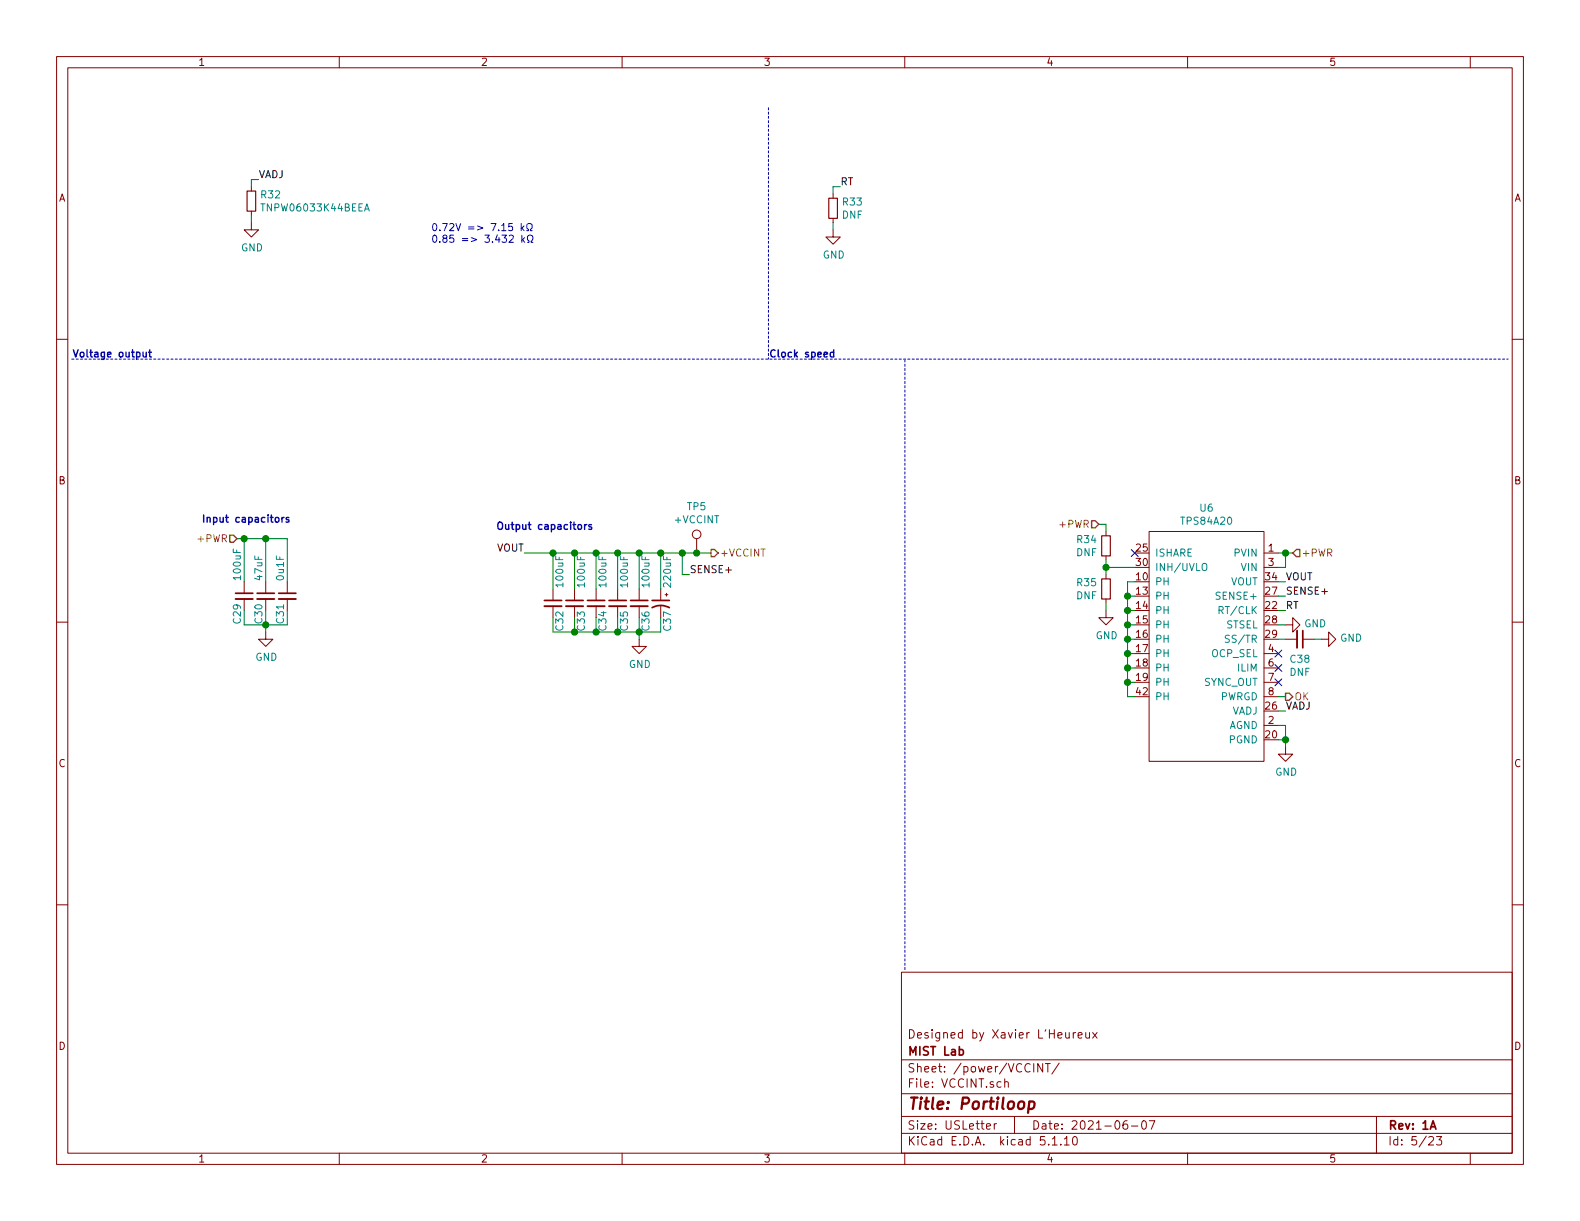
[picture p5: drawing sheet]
<svg xmlns="http://www.w3.org/2000/svg" width="279mm" height="216mm" viewBox="0 0 279 216" stroke-linecap="round" stroke-linejoin="round" font-family="sans-serif">
<g fill="none" stroke="#840000" stroke-width=".18">
<path d="M10 10h259.4v195.9h-259.4zM12 12h255.4v191.9h-255.4zM60 10v2M110 10v2M160 10v2M210 10v2M260 10v2M44.4 39.4v1.2h1.3l-1.3 1.3-1.2-1.3h1.2M44.4 33v.8M44.4 37.3v.8M147.3 34.3v.8M147.3 38.6v.8"/>
<path d="M10 60h2M147.3 40.6v1.3h1.3l-1.3 1.3-1.3-1.3h1.3M267.4 60h2M123.2 95.3v2.5M195.6 94v.7M195.6 98.3v.8M203.2 94h20.3v40.6h-20.3zM223.5 97.8h2.6M10 110h2M43.2 102.9v2M43.2 105.9v2.1M47 111.8v1.2h1.3l-1.3 1.3-1.3-1.3h1.3"/>
<path d="M47 102.9v2M47 105.9v2.1M50.8 102.9v2M50.8 105.9v2.1M97.8 104.1v2.1M97.8 107.2v2M101.6 104.1v2.1M101.6 107.2v2M105.4 104.1v2.1M105.4 107.2v2M109.2 104.1v2.1M109.2 107.2v2"/>
<path d="M113 113v1.3h1.3l-1.3 1.3-1.2-1.3h1.2M113 104.1v2.1M113 107.2v2M116.8 104.1v2.1M116.8 107.2v2M117.6 105.2h.5M117.9 104.9v.5M195.6 108v1.2h1.2l-1.2 1.3-1.3-1.3h1.3M195.6 101.6v.8M195.6 105.9v.8M223.5 100.3h2.6M223.5 115.6h2.6"/>
<path d="M223.5 118.1h2.6M227.3 110.5h1.3v-1.3l1.3 1.3-1.3 1.3v-1.3M227.3 113h2.1M230.4 113h2M233.7 113h1.2v-1.2l1.3 1.2-1.3 1.3v-1.3M267.4 110h2M223.5 128.3h2.6M223.5 120.7h2.6M223.5 123.2h2.6M227.3 132.1v1.3h1.3l-1.3 1.2-1.2-1.2h1.2M10 160h2M267.4 160h2"/>
<path d="M159.4 171.9h108v32h-108zM159.4 197.4h108M159.4 193.4h108M159.4 187.4h108M174.4 199.2l.8-.2-.1-.2-.4-.1-.3 .2 .1 .7h.6M175.8 198.7v1M176.2 198.7l-.3 .1-.1 .2M177.7 191.4v-.1a.37 .37 0 0 1 .6 .2v.8M177.7 190.8v1.5M179.4 197.4v3M184.4 188.1v1.5l-.9-1.5v1.5M184.9 188.1h.8"/>
<path d="M185.3 188.1v1.5M187.3 188l-1.3 1.9M189.8 182.6v1M190.2 182.6l-.4 .3M190.7 183.1l.7-.2-.1-.2-.4-.1-.2 .2v.7h.6M192 182.6v.8a.39 .39 0 0 0 .7 0M192.7 182.6v1M193.2 182.6l.8 1M194 182.6l-.8 1M199.3 198.2a.62 .62 0 0 0-.7 .6l.1 .7 .2 .2 .5-.2v-.5l-.1-.2h-.4l-.3 .2M200.1 199.1h1.1M202 198.3l.4-.1a.94 .94 0 0 1 0 1.5 .82 .82 0 0 1-.4-1.4z"/>
<path d="M203.2 198.2h1l-.6 1.5M243.4 197.4v6.5M60 203.9v2M110 203.9v2M159.4 200.4h108M160 203.9v2M186.1 201.4l.4-.4v1.5M186.1 202.5h.8M187.6 202.3v.2M188.2 201.4l.4-.4v1.5M188.2 202.5h.9M189.8 201.1l.3-.1a.94 .94 0 0 1 0 1.5l-.4-.3v-.7z"/>
<path d="M210 203.9v2M252.7 201.1l.2-.1h.3l.3 .4-.9 1.1h.9M254 201h.9l-.4 .5 .4 .2v.6l-.2 .2-.7-.2M260 203.9v2"/>
<circle cx="123.2" cy="94.5" r=".76"/>
</g>
<g fill="none" stroke="#840000" stroke-width=".3">
<path d="M41.7 104.9h3M45.5 104.9h3M49.3 104.9h3M96.3 106.2h3M100.1 106.2h3M103.9 106.2h3M107.7 106.2h3M111.5 106.2h3.1M115.3 107.4a3.2 3.2 0 0 1 3.1 0M115.3 106.2h3.1M230.4 111.5v3.1M169.6 185.6h.5l.3 .3-.2 .6h-.6"/>
<path d="M252.9 199.7l.5-1.5 .5 1.5"/>
</g>
<path d="M182 194.8h.8l.2 .3-.1 .6a.66 .66 0 0 1-1 .3M182 194.8l-.2 2" fill="none" stroke="#840000" stroke-width=".41"/>
<path d="M64.5 37.3l.4-1.3 .4 1.3M64.6 37h.6M212.6 99.8a.45 .45 0 0 1 .8 0 .88 .88 0 0 1-.3 1.1l-.3-.1a1.07 1.07 0 0 1-.2-1zM217.4 112.4l-.5-.1-.2 .3 .1 .3 .5 .2v.4l-.2 .1-.4-.1" fill="none" stroke="#008484" stroke-width=".18"/>
<path d="M41.7 105.9h3M45.5 105.9h3M49.3 105.9h3M96.3 107.2h3M100.1 107.2h3M103.9 107.2h3M107.7 107.2h3M111.5 107.2h3.1M229.4 111.5v3.1" fill="none" stroke="#840000" stroke-width=".33"/>
<path d="M43.7 33.8h1.5v3.5h-1.5zM146.6 35.1h1.5v3.5h-1.5zM194.8 94.7h1.5v3.6h-1.5zM194.8 102.4h1.5v3.5h-1.5z" fill="none" stroke="#840000" stroke-width=".2"/>
<path d="M135.9 19.1v44.4M12.7 63.5h254M160 171.5v-108" fill="none" stroke="#0000c2" stroke-width=".18" stroke-dasharray=".4 .4"/>
<g fill="none" stroke="#008400" stroke-width=".18">
<path d="M44.4 38.1v1.3M45.7 31.8h-1.3v1.2M147.3 39.4v1.2M148.6 33h-1.3v1.3M41.9 95.3h8.9v7.6M43.2 95.3v7.6M47 95.3v7.6M92.7 97.8h33M97.8 97.8v6.3M101.6 97.8v6.3M105.4 97.8v6.3M109.2 97.8v6.3"/>
<path d="M113 97.8v6.3M116.8 97.8v6.3M120.6 97.8v3.8h1.3M194.3 92.7h1.3v1.3M195.6 99.1v2.5M226.1 97.8h2.5M227.3 97.8v2.5h-1.2M43.2 110.5h7.6M47 110.5v1.3M97.8 111.8h19M113 111.8v1.2M195.6 106.7v1.3"/>
<path d="M195.6 100.3h5.1M199.4 115.6h1.3M199.4 118.1h1.3M199.4 110.5h1.3M199.4 113h1.3M199.4 108h1.3M199.4 105.4h1.3M200.7 102.9h-1.3v20.3h1.3M226.1 102.9h1.2M226.1 110.5h1.2M226.1 113h1.2M226.1 108h1.2"/>
<path d="M226.1 105.4h1.2M232.4 113h1.3M199.4 120.7h1.3M226.1 123.2h1.2M226.1 130.8h1.2M226.1 125.7h1.2M226.1 128.3h1.2v3.8"/>
</g>
<path d="M40.6 94.6h.7l.6 .7-.6 .6h-.7zM125.7 97.2h.7l.6 .6-.6 .6h-.7zM193 92.1h.7l.6 .6-.6 .6h-.7zM229.2 97.2h.7v1.2h-.7l-.6-.6zM227.3 122.6h.7l.6 .6-.6 .6h-.7z" fill="none" stroke="#848400" stroke-width=".25"/>
<path d="M25.3 62.3l.1 .8h.3l.2-.1M25.9 62.3v.8M26.3 62.3h.5M26.5 61.8v1.1l.3 .2M147.4 62.3h-.4l-.2 .2 .1 .6h.5M147.4 61.8v1.3M49.9 91.5v.8M50.2 91.5l-.3 .2M51.1 91.5h-.3l-.2 .2v.1l.5 .2v.3h-.5M103.4 92.8v.8M103.8 92.8l-.4 .2M104.6 92.8h-.3l-.2 .1 .1 .2 .4 .1v.3h-.5" fill="none" stroke="#0000c2" stroke-width=".25"/>
<path d="M90.6 39.5h-.6l-.1 .6 .2-.1 .5 .1v.6l-.2 .1-.5-.1M92.2 39.5v1.3M92.7 40l-.5 .4M88.7 40.8h.8M88.8 41.6h.8l-.4 .5 .3 .1v.6h-.5l-.2-.1M90 41.7l.5-.1 .2 .1 .1 .2-.1 .2-.7 .7h.8M92.3 40.3l.4 .5M92.3 41.6v1.2M92.4 42.4l.4 .4M92.8 42l-.5 .5M93.1 40.8h.3v-.2a.54 .54 0 0 1-.2-.8 .54 .54 0 0 1 .7-.2 .59 .59 0 0 1-.1 1v.2h.3M93.3 42.8h.2v-.2a.55 .55 0 0 1-.2-.7 .55 .55 0 0 1 .8-.2 .59 .59 0 0 1-.2 .9v.2h.3" fill="none" stroke="#0000c2" stroke-width=".18"/>
<g fill="#008400" stroke="#008400" stroke-width=".25">
<circle cx="195.6" cy="100.3" r=".51"/>
<circle cx="123.2" cy="97.8" r=".51"/>
<circle cx="199.4" cy="113" r=".51"/>
<circle cx="199.4" cy="115.6" r=".51"/>
<circle cx="47" cy="110.5" r=".51"/>
<circle cx="199.4" cy="110.5" r=".51"/>
<circle cx="109.2" cy="111.8" r=".51"/>
<circle cx="109.2" cy="97.8" r=".51"/>
<circle cx="105.4" cy="111.8" r=".51"/>
<circle cx="105.4" cy="97.8" r=".51"/>
<circle cx="101.6" cy="111.8" r=".51"/>
<circle cx="101.6" cy="97.8" r=".51"/>
<circle cx="97.8" cy="97.8" r=".51"/>
<circle cx="227.3" cy="130.8" r=".51"/>
<circle cx="43.2" cy="95.3" r=".51"/>
<circle cx="47" cy="95.3" r=".51"/>
<circle cx="199.4" cy="108" r=".51"/>
<circle cx="199.4" cy="118.1" r=".51"/>
<circle cx="120.7" cy="97.8" r=".51"/>
<circle cx="113" cy="97.8" r=".51"/>
<circle cx="199.4" cy="120.7" r=".51"/>
<circle cx="227.3" cy="97.8" r=".51"/>
<circle cx="116.8" cy="97.8" r=".51"/>
<circle cx="199.4" cy="105.4" r=".51"/>
<circle cx="113" cy="111.8" r=".51"/>
</g>
<path d="M200.1 97.2l1.2 1.2M201.3 97.2l-1.2 1.2M225.5 115l1.2 1.2M225.5 117.5l1.2 1.2M226.7 115l-1.2 1.2M226.7 117.5l-1.2 1.2M225.5 120l1.2 1.3M226.7 120l-1.2 1.3" fill="none" stroke="#000084" stroke-width=".18"/>
<text font-size="2.8" fill="#840000" x="160.4" y="196.2">Title: Portiloop</text>
<g font-size="2.1" fill="#840000">
<text x="160.4" y="183.6">Designed by Xavier L'Heureux</text>
<text x="160.4" y="189.6">Sheet: /power/VCCINT/</text>
<text x="160.4" y="186.6">MIST Lab</text>
<text x="160.4" y="192.3">File: VCCINT.sch</text>
<text x="160.4" y="202.5">KiCad E.D.A. kicad 5.1.10</text>
<text x="160.4" y="199.7">Size: USLetter</text>
<text x="182.4" y="199.7">Date: 2021-06-07</text>
<text x="245.4" y="199.7">Rev: 1A</text>
<text x="245.4" y="202.5">Id: 5/23</text>
</g>
<g font-size="1.8" fill="#840000">
<text x="35" y="11.6">1</text>
<text x="85" y="11.6">2</text>
<text x="135" y="11.6">3</text>
<text x="185" y="11.6">4</text>
<text x="235" y="11.6">5</text>
<text x="10.4" y="35.6">A</text>
<text x="267.8" y="35.6">A</text>
<text x="10.4" y="85.6">B</text>
<text x="267.8" y="85.6">B</text>
<text x="201" y="97.5">25</text>
<text x="201" y="100.1">30</text>
<text x="224.3" y="97.5">1</text>
<text x="224.3" y="100.1">3</text>
<text x="201" y="102.6">10</text>
<text x="201" y="105.2">13</text>
<text x="201" y="107.7">14</text>
<text x="223.8" y="107.7">22</text>
<text x="223.8" y="105.2">27</text>
<text x="223.8" y="102.6">34</text>
<text x="201" y="110.2">15</text>
<text x="201" y="112.8">16</text>
<text x="223.8" y="110.2">28</text>
<text x="223.8" y="112.8">29</text>
<text x="201" y="115.3">17</text>
<text x="201" y="117.9">18</text>
<text x="224.3" y="115.3">4</text>
<text x="224.3" y="117.9">6</text>
<text x="201" y="120.4">19</text>
<text x="201" y="122.9">42</text>
<text x="223.8" y="125.5">26</text>
<text x="224.3" y="120.4">7</text>
<text x="224.3" y="122.9">8</text>
<text x="223.8" y="130.6">20</text>
<text x="224.3" y="128">2</text>
<text x="10.4" y="135.6">C</text>
<text x="267.8" y="135.6">C</text>
<text x="10.4" y="185.6">D</text>
<text x="267.8" y="185.6">D</text>
<text x="35" y="205.5">1</text>
<text x="85" y="205.5">2</text>
<text x="135" y="205.5">3</text>
<text x="185" y="205.5">4</text>
<text x="235" y="205.5">5</text>
</g>
<g font-size="1.8">
<text x="45.7" y="31.5">VADJ</text>
<text x="148.6" y="32.8">RT</text>
<text x="87.8" y="97.5">VOUT</text>
<text x="121.9" y="101.3">SENSE+</text>
<text x="227.3" y="102.6">VOUT</text>
<text x="227.3" y="105.2">SENSE+</text>
<text x="227.3" y="107.7">RT</text>
<text x="227.3" y="125.5">VADJ</text>
</g>
<g font-size="1.8" fill="#008484">
<text x="46.2" y="35.1">R32</text>
<text x="46.6" y="37.4">TNPW06033K44BEEA</text>
<text x="148.9" y="38.7">DNF</text>
<text x="149.1" y="36.3">R33</text>
<text x="42.6" y="44.4">GND</text>
<text x="145.5" y="45.7">GND</text>
<text x="119.4" y="92.5">+VCCINT</text>
<text x="121.6" y="90.2">TP5</text>
<text x="209" y="92.8">TPS84A20</text>
<text x="212.2" y="90.5">U6</text>
<text x="190.3" y="98.3">DNF</text>
<text x="190.5" y="96">R34</text>
<text x="204.2" y="98.4">ISHARE</text>
<text x="204.2" y="101">INH/UVLO</text>
<text x="218.4" y="98.4">PVIN</text>
<text x="219.6" y="101">VIN</text>
<text x="42.6" y="102.4" transform="rotate(-90 42.6 102.4)">100uF</text>
<text x="46.4" y="102.5" transform="rotate(-90 46.4 102.5)">47uF</text>
<text x="50.2" y="102.5" transform="rotate(-90 50.2 102.5)">0u1F</text>
<text x="99.6" y="103.7" transform="rotate(-90 99.6 103.7)">100uF</text>
<text x="103.4" y="103.7" transform="rotate(-90 103.4 103.7)">100uF</text>
<text x="107.2" y="103.7" transform="rotate(-90 107.2 103.7)">100uF</text>
<text x="111" y="103.7" transform="rotate(-90 111 103.7)">100uF</text>
<text x="114.9" y="103.7" transform="rotate(-90 114.9 103.7)">100uF</text>
<text x="118.7" y="103.7" transform="rotate(-90 118.7 103.7)">220uF</text>
<text x="190.3" y="106">DNF</text>
<text x="190.5" y="103.7">R35</text>
<text x="204.2" y="103.5">PH</text>
<text x="204.2" y="106">PH</text>
<text x="215.5" y="106">SENSE+</text>
<text x="217.6" y="103.5">VOUT</text>
<text x="193.8" y="113">GND</text>
<text x="204.2" y="108.6">PH</text>
<text x="204.2" y="111.1">PH</text>
<text x="204.2" y="113.7">PH</text>
<text x="216" y="108.6">RT/CLK</text>
<text x="216.8" y="111.1">STSEL</text>
<text x="217.3" y="113.7">SS/TR</text>
<text x="230.6" y="110.9">GND</text>
<text x="237" y="113.5">GND</text>
<text x="45.2" y="116.8">GND</text>
<text x="111.2" y="118.1">GND</text>
<text x="204.2" y="116.2">PH</text>
<text x="204.2" y="118.7">PH</text>
<text x="214.2" y="116.2">OCP_SEL</text>
<text x="219" y="118.7">ILIM</text>
<text x="228.1" y="119.5">DNF</text>
<text x="228.2" y="117.2">C38</text>
<text x="204.2" y="121.3">PH</text>
<text x="204.2" y="123.8">PH</text>
<text x="212.9" y="121.3">SYNC_OUT</text>
<text x="215.7" y="123.8">PWRGD</text>
<text x="217.3" y="128.9">AGND</text>
<text x="217.4" y="131.4">PGND</text>
<text x="217.8" y="126.4">VADJ</text>
<text x="225.5" y="137.2">GND</text>
</g>
<g font-size="1.8" fill="#0000c2">
<text x="76.2" y="40.9">0.72V =&gt; 7.15 k</text>
<text x="76.2" y="42.9">0.85 =&gt; 3.432 k</text>
<text x="12.7" y="63.2">Voltage output</text>
<text x="135.9" y="63.2">Clock speed</text>
<text x="35.6" y="92.4">Input capacitors</text>
<text x="87.6" y="93.7">Output capacitors</text>
</g>
<g font-size="1.8" fill="#848400">
<text x="35.2" y="95.9">+PWR</text>
<text x="187.6" y="93.3">+PWR</text>
<text x="127.3" y="98.4">+VCCINT</text>
<text x="230.1" y="98.4">+PWR</text>
<text x="228.9" y="123.8">OK</text>
</g>
<g font-size="1.8" fill="#008400">
<text x="42.6" y="110.2" transform="rotate(-90 42.6 110.2)">C29</text>
<text x="46.4" y="110.2" transform="rotate(-90 46.4 110.2)">C30</text>
<text x="50.2" y="110.2" transform="rotate(-90 50.2 110.2)">C31</text>
<text x="99.6" y="111.5" transform="rotate(-90 99.6 111.5)">C32</text>
<text x="103.4" y="111.5" transform="rotate(-90 103.4 111.5)">C33</text>
<text x="107.2" y="111.5" transform="rotate(-90 107.2 111.5)">C34</text>
<text x="111" y="111.5" transform="rotate(-90 111 111.5)">C35</text>
<text x="114.9" y="111.5" transform="rotate(-90 114.9 111.5)">C36</text>
<text x="118.7" y="111.5" transform="rotate(-90 118.7 111.5)">C37</text>
</g>
</svg>
